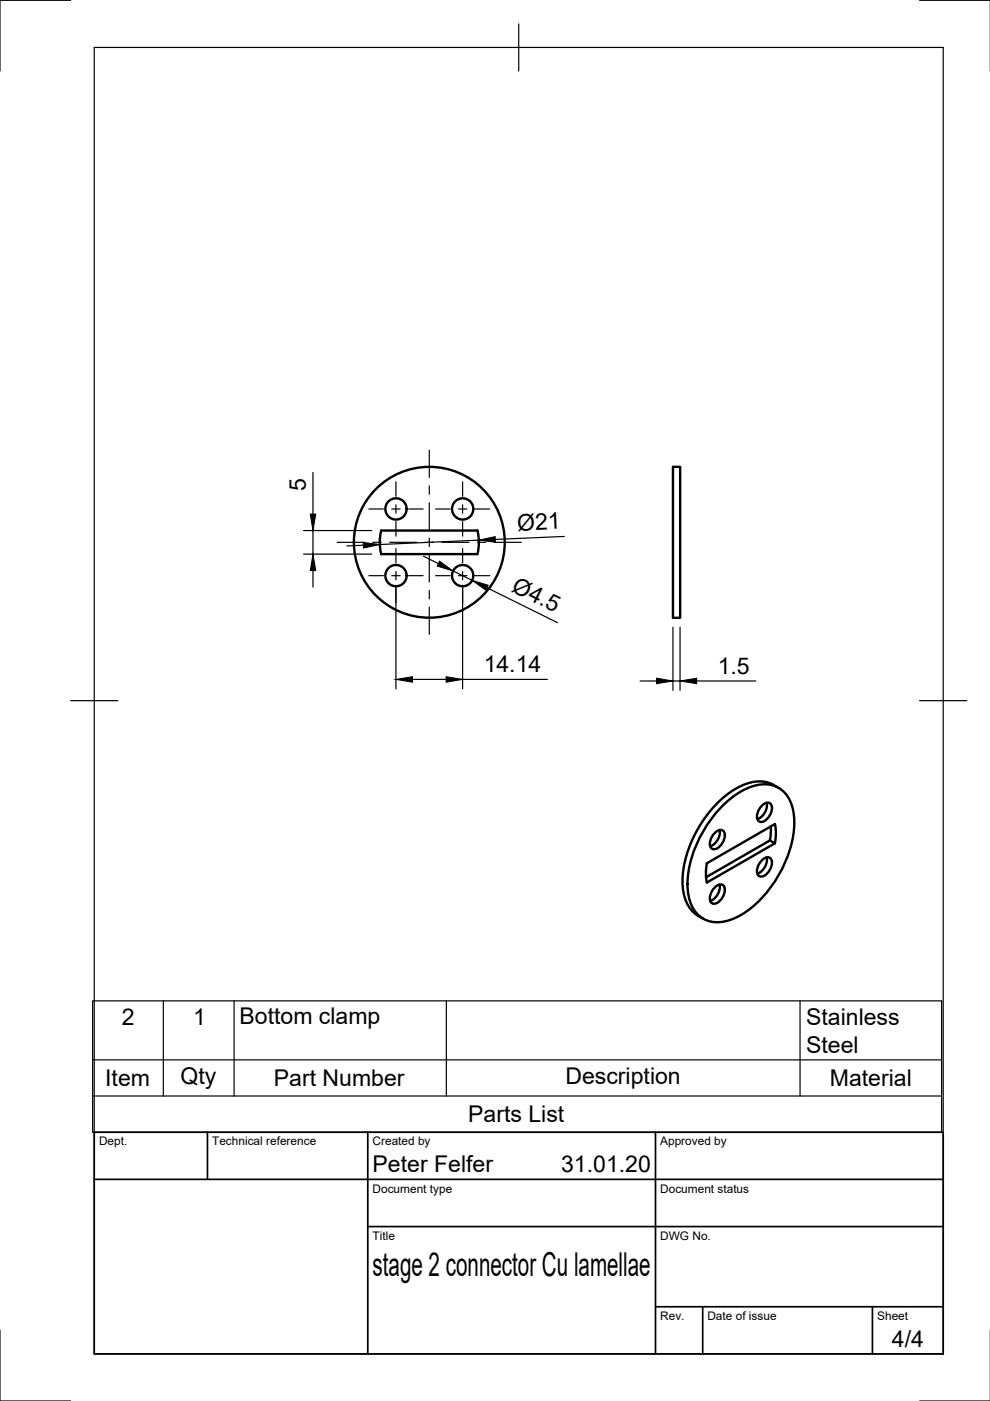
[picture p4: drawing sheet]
<svg xmlns="http://www.w3.org/2000/svg" width="210mm" height="297mm" viewBox="0 0 210 297" stroke-linecap="round" stroke-linejoin="round" font-family="sans-serif">
<!-- layer: Visible -->
<g fill="none" stroke="#000" stroke-width=".51">
<path d="M142.7 99h1.5v32h-1.5zM80.8 112.5h20.4l.3 2.1-.3 2.9h-20.4l-.3-2.2zM151.7 176.5a1.13 1.13 0 0 1 1.5-.4 1.13 1.13 0 0 1 .4 1.5 3 3 0 0 1-2.3 2.5 1.41 1.41 0 0 1-.6-2.2zM152.6 176a3.2 3.2 0 0 1-2 3.4M153.5 170.5a13.9 13.9 0 0 1 8.6-4.2 6.1 6.1 0 0 1 6 5.3 21.1 21.1 0 0 1-3.4 14.7 20.5 20.5 0 0 1-10.2 8.8 6.2 6.2 0 0 1-8.4-4.8 21.1 21.1 0 0 1 3.4-14.7 25.7 25.7 0 0 1 4-5.1zM161.7 170.7a1.13 1.13 0 0 1 1.5-.4 1.13 1.13 0 0 1 .4 1.5 3 3 0 0 1-2.3 2.5 1.41 1.41 0 0 1-.6-2.2zM162.5 170.2a3.2 3.2 0 0 1-1.9 3.5M163.2 178.2l1.1 .6-14.4 8.3M163.2 178.2l-13.5 7.8M163.4 175.2l-.2 3M164.3 178.8l.2-2.5-.2-1.6-14.4 8.3M165.1 167a7.5 7.5 0 0 0-8.5-.1 24.6 24.6 0 0 0-11.9 20.6 7.9 7.9 0 0 0 3.3 6.7"/>
<path d="M148 194.2l1.1 .6M149.9 183l-.2 2.5 .2 1.6M151.7 188a1.13 1.13 0 0 1 1.5-.4 1.13 1.13 0 0 1 .4 1.6 3 3 0 0 1-2.3 2.4 1.41 1.41 0 0 1-.6-2.2zM152.6 187.6a3.2 3.2 0 0 1-2 3.4M161.7 182.3a1.13 1.13 0 0 1 1.5-.4 1.13 1.13 0 0 1 .4 1.5 3 3 0 0 1-2.3 2.5 1.41 1.41 0 0 1-.6-2.2zM162.5 181.8a3.2 3.2 0 0 1-1.9 3.4"/>
<circle cx="84" cy="107.9" r="2.25"/>
<circle cx="91" cy="115" r="16"/>
<circle cx="98.1" cy="107.9" r="2.25"/>
<circle cx="84" cy="122" r="2.25"/>
<circle cx="98.1" cy="122" r="2.25"/>
</g>
<!-- layer: Border -->
<path d="M15 .1h-15v15M20 10.1h180v276.9h-180zM110 5.1v10M195 .1h15M15 148.6h10M195 148.6h10M0 282.1v14.9h15M195 297h15" fill="none" stroke="#000" stroke-width=".25"/>
<!-- layer: TitleBlock -->
<path d="M20 240.1h180v46.9h-180zM20 250h180M44 240.1v9.9M78 240.1v46.9M139 240.1v46.9M78 260.1h122M139 277.1h61M149 277.1v9.9M185 277.1v9.9" fill="none" stroke="#000" stroke-width=".36"/>
<!-- layer: Parts Lists -->
<path d="M19.6 212.2h180v27.9h-180zM34.6 212.2v20.2M49.6 212.2v20.2M94.6 212.2v20.2M169.6 212.2v20.2M19.6 232.4h180M19.6 224.7h180" fill="none" stroke="#000" stroke-width=".25"/>
<!-- layer: FD_Dimensions -->
<g fill="none" stroke="#000" stroke-width=".25">
<path d="M64.4 117.5h14.4M64.4 112.5h14.4M66.4 100.2v8.8M66.4 112.5v5M77 115.6l-3.5 .1M89.8 117.9l3.1 1.6M101.5 114.5l-21 1M119.6 113.7l-14.6 .7M66.4 121v3.5M83.9 124.1v22M96.1 121.1l4 1.9M98.1 124.1v22"/>
<path d="M103.3 124.6l14.9 7.4M142.7 133v13.4M144.2 133v13.4M87.5 144h7.1M98.1 144h18M135.7 144.4h3.5M142.7 144.4h1.5M147.7 144.4h12.6"/>
</g>
<path d="M65.8 109h1.2l-.6 3.5zM77 115l3.5 .5-3.4 .7zM93.2 119l2.9 2.1-3.4-1.1zM101.5 114.5l3.5-.7v1.2zM66.4 117.5l.6 3.5h-1.2zM100.1 123l3.4 1.1-.5 1zM83.9 144l3.6-.5v1.1zM94.6 143.5l3.5 .5-3.5 .6zM139.2 143.8l3.5 .6-3.5 .6zM144.2 144.4l3.5-.6v1.2z" fill="#000" stroke="#000" stroke-width=".21"/>
<!-- layer: Smart Centers -->
<g fill="none" stroke="#000" stroke-width=".25">
<path d="M91 95.5v5.7M71.5 115h5.8M78.2 107.9h3.1M79 115h1.8M82.6 115h5.7M83.1 107.9h1.7M83.9 102.2v3M83.9 107v1.8M83.9 110.6v3.1M83.9 116.3v3.1M86.6 107.9h3.1M90.1 115h1.8"/>
<path d="M91 103v1.8M91 106.6v5.7M91 114.1v1.8M91 117.7v5.7M92.4 107.9h3M93.7 115h5.7M97.2 107.9h1.8M98.1 102.2v3M98.1 107v1.8M98.1 110.6v3.1M98.1 116.3v3.1M100.8 107.9h3"/>
<path d="M101.2 115h1.8M104.8 115h5.7M78.2 122.1h3.1M83.1 122.1h1.7M83.9 121.2v1.7M83.9 124.7v3.1M86.6 122.1h3.1M91 125.2v1.8M91 128.7v5.8M92.4 122.1h3M97.2 122.1h1.8M98.1 121.2v1.7"/>
<path d="M98.1 124.7v3.1M100.8 122.1h3"/>
</g>
<text font-size="7" x="79" y="270.6">stage 2 connector Cu lamellae</text>
<g font-size="4.9">
<text x="64.8" y="104.2" transform="rotate(-90 64.8 104.2)">5</text>
<text x="109.7" y="112.5" transform="rotate(-2 109.7 112.5)">Ø21</text>
<text x="108.3" y="125.3" transform="rotate(26 108.3 125.3)">Ø4.5</text>
<text x="102.6" y="142.5">14.14</text>
<text x="152.2" y="142.8">1.5</text>
<text x="25.8" y="217.2">2</text>
<text x="41" y="217.2">1</text>
<text x="50.8" y="217.2">Bottom clamp</text>
<text x="170.9" y="217.3">Stainless</text>
<text x="170.9" y="223.2">Steel</text>
<text x="22.3" y="230.3">Item</text>
<text x="38.2" y="229.8">Qty</text>
<text x="58.1" y="230.3">Part Number</text>
<text x="119.9" y="229.8">Description</text>
<text x="175.9" y="230.3">Material</text>
<text x="99.3" y="237.9">Parts List</text>
<text x="79" y="248.5">Peter Felfer</text>
<text x="119" y="248.5">31.01.20</text>
<text x="189.1" y="285.7">4/4</text>
</g>
<g font-size="2.5">
<text x="21" y="242.9">Dept.</text>
<text x="45" y="242.9">Technical reference</text>
<text x="79" y="242.9">Created by</text>
<text x="140" y="242.9">Approved by</text>
<text x="79" y="252.8">Document type</text>
<text x="140" y="252.8">Document status</text>
<text x="79" y="262.9">Title</text>
<text x="140" y="262.9">DWG No.</text>
<text x="140" y="279.9">Rev.</text>
<text x="150" y="279.9">Date of issue</text>
<text x="186" y="279.9">Sheet</text>
</g>
</svg>
